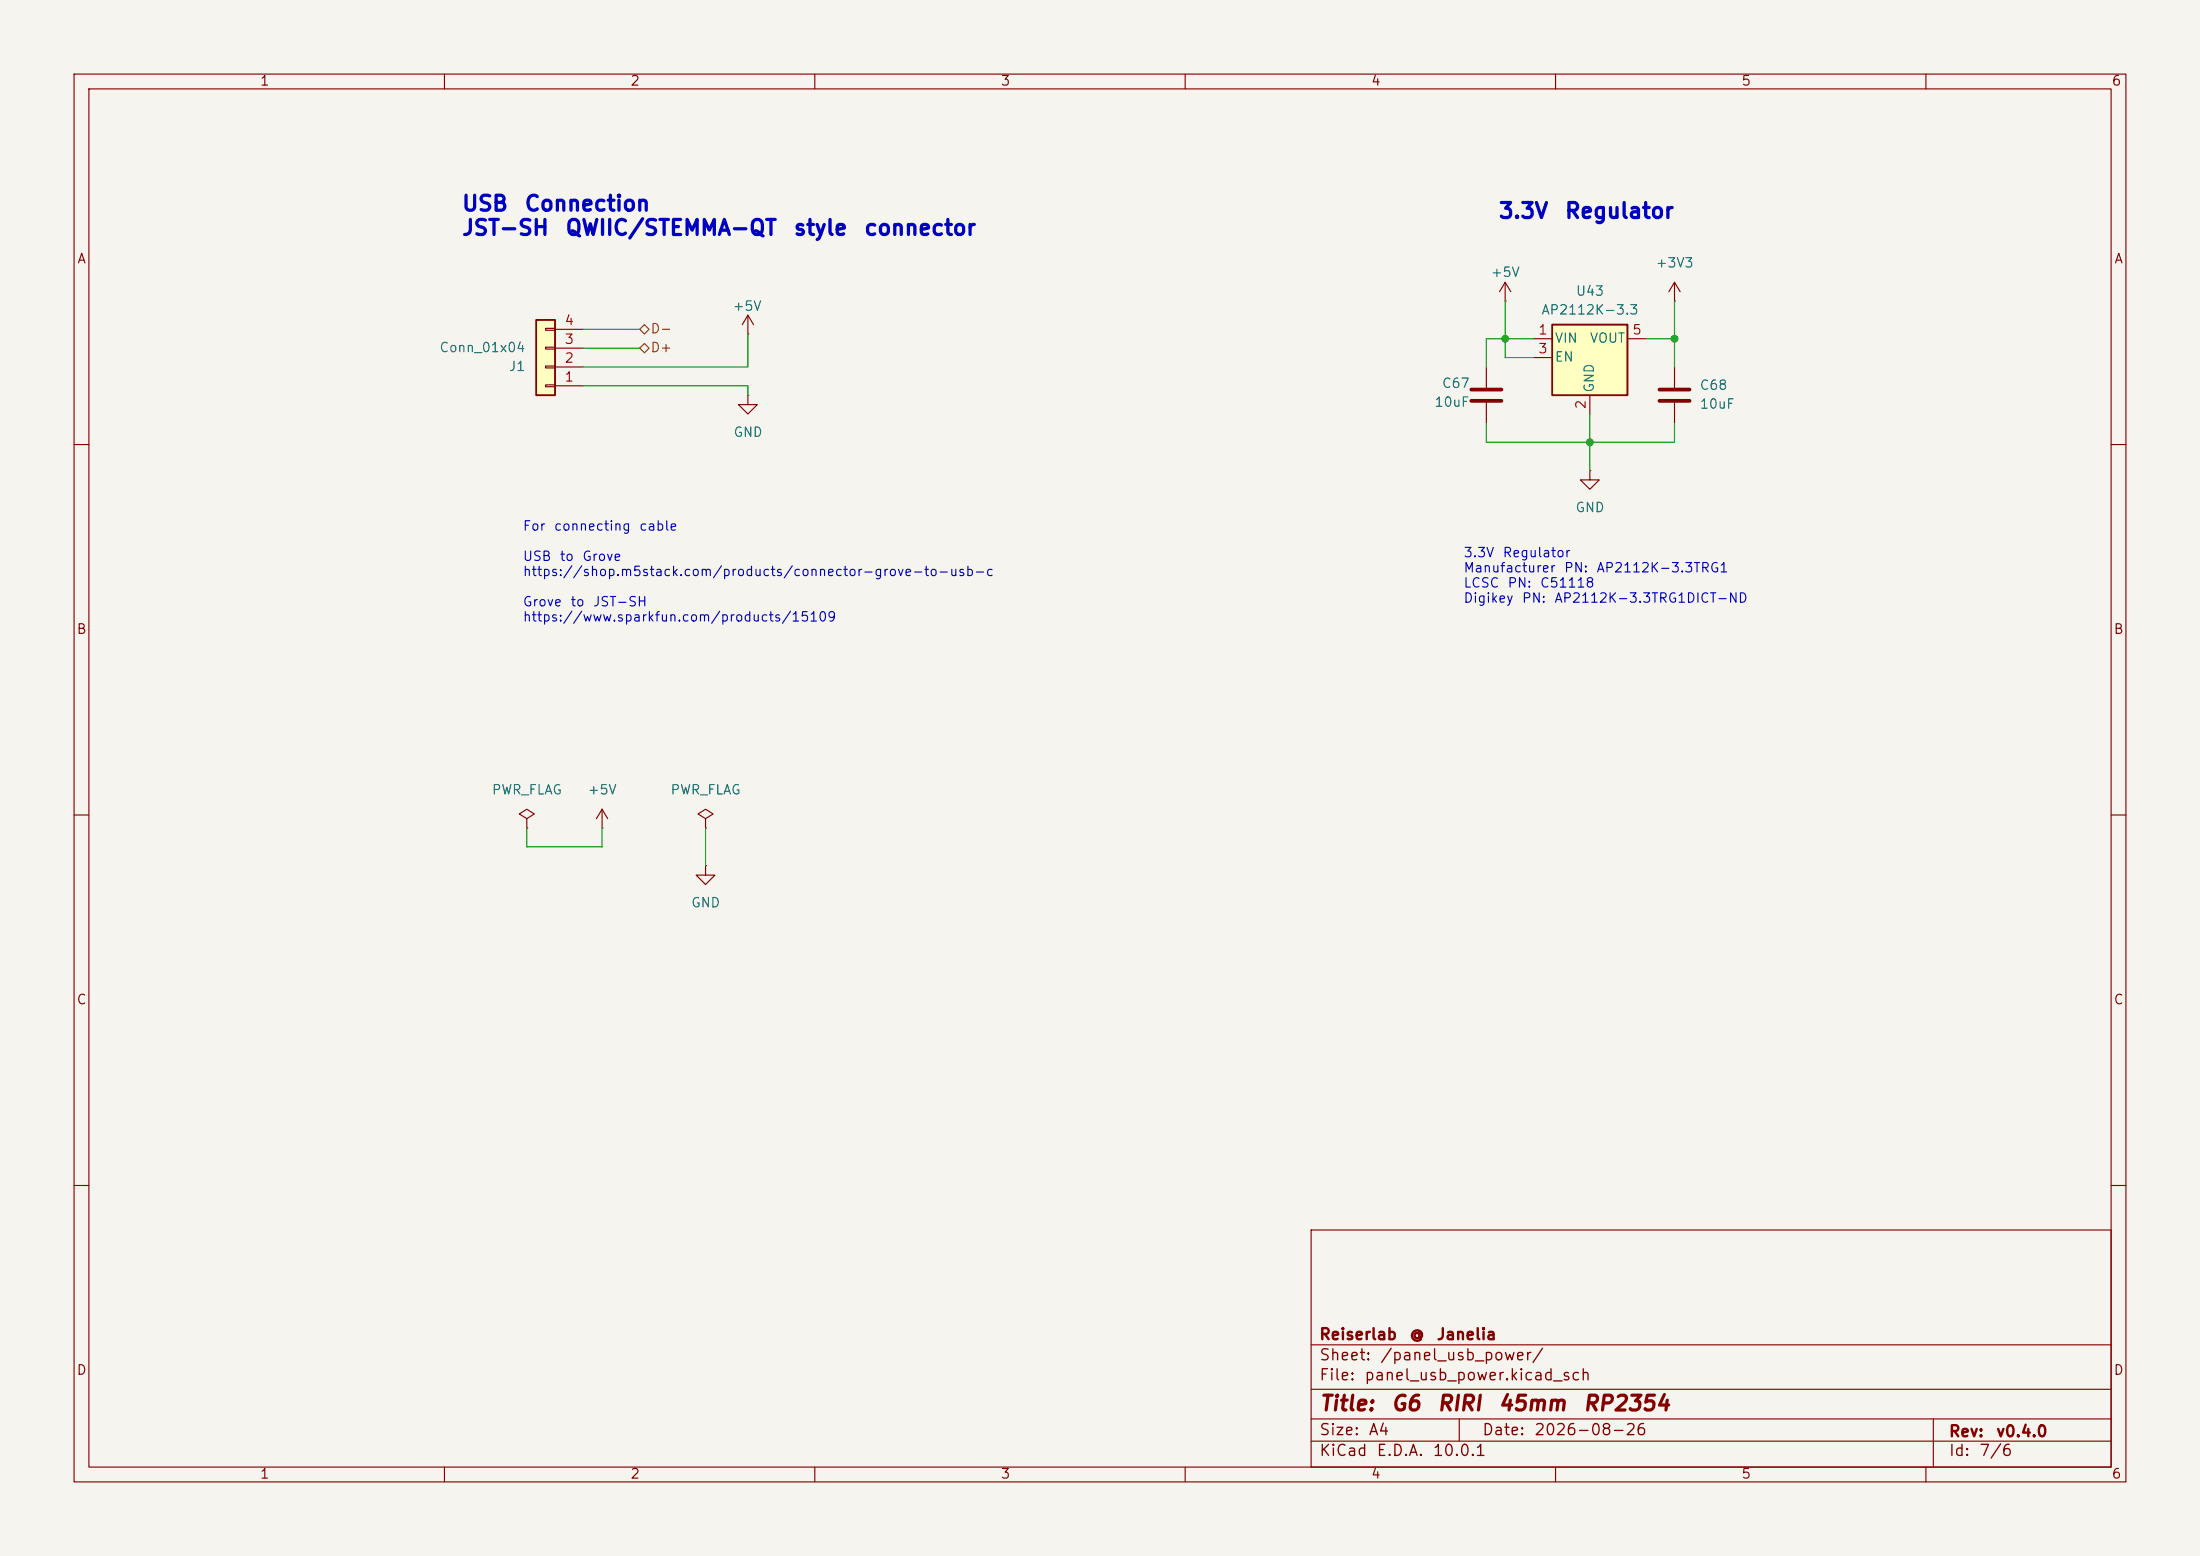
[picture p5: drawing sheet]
<svg xmlns="http://www.w3.org/2000/svg" width="297mm" height="210mm" viewBox="0 0 297 210" stroke-linecap="round" stroke-linejoin="round" font-family="sans-serif">
<path d="M0 0h297v210h-297z" fill="#f5f4ef" stroke="#f5f4ef" stroke-width=".14"/>
<g fill="none" stroke="#840000" stroke-width=".15">
<path d="M10 10h277v190h-277zM12 12h273v186h-273zM60 10v2M110 10v2M160 10v2M210 10v2M260 10v2M203.2 38.1l-.8 1.3M203.2 38.1l.8 1.3M203.2 38.1v2.5M226.1 38.1v2.5M226.1 38.1l.7 1.3"/>
<path d="M226.1 38.1l-.8 1.3M203.2 40.6h.1M226.1 40.6h.1M226.1 49.5v2.8M226.1 54.4v2.8M10 60h2M285 60h2M10 110h2M71.1 110.5l1-.6-1-.7-1 .7 1 .6v1.3M71.1 111.8h.1M81.3 111.8h.1M81.3 109.2l-.8 1.3"/>
<path d="M81.3 109.2l.7 1.3M81.3 109.2v2.6M95.2 116.8v1.3h1.3l-1.3 1.3-1.2-1.3h1.2M95.2 116.8h.1M95.2 110.5l1.1-.6-1.1-.7-1 .7 1 .6v1.3M95.2 111.8h.1M285 110h2M10 160h2M177 166h108v32h-108zM285 160h2M60 198v2M110 198v2"/>
<path d="M160 198v2M177 194.5h108M177 191.5h108M177 187.5h108M177 181.5h108M197 191.5v3M210 198v2M260 198v2M261 191.5v6.5"/>
</g>
<path d="M224 52.6h4.1M224 54.1h4.1" fill="none" stroke="#840000" stroke-width=".51"/>
<path d="M72.4 43.2h2.5v10.1h-2.5z" fill="#ffffc2"/>
<path d="M72.4 43.2h2.5v10.1h-2.5z" fill="none" stroke="#840000" stroke-width=".25"/>
<g fill="none" stroke="#840000" stroke-width=".15">
<path d="M73.7 51.9h1.2v.3h-1.2zM73.7 49.4h1.2v.3h-1.2zM73.7 46.9h1.2v.2h-1.2zM73.7 44.3h1.2v.3h-1.2zM74.9 52.1h3.8M74.9 49.5h3.8M74.9 47h3.8M74.9 44.5h3.8M101 45.1h.1M101 53.3v1.3h1.2l-1.2 1.3-1.3-1.3h1.3M101 53.3h.1M101 42.5l-.8 1.3"/>
<path d="M101 42.5l.7 1.3M101 42.5v2.6M200.7 49.5v2.8M200.7 54.4v2.8M214.6 63.5v1.3h1.3l-1.3 1.2-1.2-1.2h1.2M214.6 63.5h.1"/>
</g>
<path d="M198.6 52.6h4.1M198.6 54.1h4.1" fill="none" stroke="#840000" stroke-width=".51"/>
<path d="M209.5 43.8h10.2v9.5h-10.2z" fill="#ffffc2"/>
<path d="M209.5 43.8h10.2v9.5h-10.2z" fill="none" stroke="#840000" stroke-width=".25"/>
<path d="M207 45.7h2.5M207 48.3h2.5M214.6 53.3v2.6M219.7 45.7h2.5" fill="none" stroke="#840000" stroke-width=".15"/>
<path d="M86.4 47l.6-.6 .6 .6-.6 .6zM86.4 44.5l.6-.7 .6 .7-.6 .6z" fill="none" stroke="#725600" stroke-width=".15"/>
<path d="M78.7 52.1h22.3v1.2M78.7 44.5h7.7M78.7 47h7.7M101 45.1v4.4h-22.3M200.7 57.2v2.5h25.4v-2.5M203.2 40.6v7.7h3.8M207 45.7h-6.3v3.8M214.6 55.9v7.6M222.2 45.7h3.9M226.1 40.6v8.9M71.1 111.8v2.5h10.2v-2.5M95.2 111.8v5" fill="none" stroke="#009600" stroke-width=".15"/>
<g fill="#009600" stroke="#009600" stroke-width=".14">
<circle cx="214.6" cy="59.7" r=".46"/>
<circle cx="226.1" cy="45.7" r=".46"/>
<circle cx="203.2" cy="45.7" r=".46"/>
</g>
<g font-size="2" fill="#0000c2">
<text x="62.2" y="29">USB</text>
<text x="70.7" y="29">Connection</text>
<text x="202.2" y="30">3.3V</text>
<text x="211.1" y="30">Regulator</text>
<text x="62.2" y="32.3">JST-SH</text>
<text x="76.2" y="32.3">QWIIC/STEMMA-QT</text>
<text x="107" y="32.3">style</text>
<text x="116.5" y="32.3">connector</text>
</g>
<g font-size="2" fill="#840000">
<text x="178" y="190.9">Title:</text>
<text x="187.7" y="190.9">G6</text>
<text x="193.9" y="190.9">RIRI</text>
<text x="202.1" y="190.9">45mm</text>
<text x="213.6" y="190.9">RP2354</text>
</g>
<g font-size="1.5" fill="#840000">
<text x="178" y="184">Sheet:</text>
<text x="178" y="181.2">Reiserlab</text>
<text x="186.2" y="184">/panel_usb_power/</text>
<text x="190.2" y="181.2">@</text>
<text x="193.8" y="181.2">Janelia</text>
<text x="178" y="186.7">File:</text>
<text x="184.1" y="186.7">panel_usb_power.kicad_sch</text>
<text x="178" y="196.9">KiCad</text>
<text x="178" y="194.1">Size:</text>
<text x="184.7" y="194.1">A4</text>
<text x="185.7" y="196.9">E.D.A.</text>
<text x="193.3" y="196.9">10.0.1</text>
<text x="200" y="194.1">Date:</text>
<text x="207" y="194.1">2026-08-26</text>
<text x="263" y="194.3">Rev:</text>
<text x="263" y="196.9">Id:</text>
<text x="267.1" y="196.9">7/6</text>
<text x="269.4" y="194.3">v0.4.0</text>
</g>
<g font-size="1.3" fill="#840000">
<text x="35" y="11.9">1</text>
<text x="85" y="11.9">2</text>
<text x="135" y="11.9">3</text>
<text x="185" y="11.9">4</text>
<text x="235" y="11.9">5</text>
<text x="285" y="11.9">6</text>
<text x="10.3" y="35.9">A</text>
<text x="285.3" y="35.9">A</text>
<text x="10.3" y="85.9">B</text>
<text x="285.3" y="85.9">B</text>
<text x="10.3" y="135.9">C</text>
<text x="285.3" y="135.9">C</text>
<text x="10.3" y="185.9">D</text>
<text x="285.3" y="185.9">D</text>
<text x="35" y="199.9">1</text>
<text x="85" y="199.9">2</text>
<text x="135" y="199.9">3</text>
<text x="185" y="199.9">4</text>
<text x="235" y="199.9">5</text>
<text x="285" y="199.9">6</text>
</g>
<g font-size="1.3" fill="#006464">
<text x="201.2" y="37.7">+5V</text>
<text x="212.7" y="40.2">U43</text>
<text x="223.4" y="36.4">+3V3</text>
<text x="59.2" y="47.9">Conn_01x04</text>
<text x="98.8" y="42.3">+5V</text>
<text x="208" y="42.8">AP2112K-3.3</text>
<text x="209.8" y="46.6">VIN</text>
<text x="214.5" y="46.6">VOUT</text>
<text x="68.6" y="50.4">J1</text>
<text x="194.6" y="52.7">C67</text>
<text x="209.8" y="49.1">EN</text>
<text x="215.5" y="53.1" transform="rotate(-90 215.5 53.1)">GND</text>
<text x="229.4" y="52.9">C68</text>
<text x="98.9" y="59.3">GND</text>
<text x="193.6" y="55.2">10uF</text>
<text x="229.4" y="55.5">10uF</text>
<text x="212.6" y="69.4">GND</text>
<text x="66.3" y="107.5">PWR_FLAG</text>
<text x="79.2" y="107.5">+5V</text>
<text x="90.4" y="107.5">PWR_FLAG</text>
<text x="93.2" y="122.8">GND</text>
</g>
<g font-size="1.3" fill="#a90000">
<text x="76.1" y="46.7">3</text>
<text x="76.1" y="44.2">4</text>
<text x="207.6" y="45.5">1</text>
<text x="220.3" y="45.5">5</text>
<text x="76.1" y="51.8">1</text>
<text x="76.1" y="49.3">2</text>
<text x="207.6" y="48">3</text>
<text x="214.4" y="55.3" transform="rotate(-90 214.4 55.3)">2</text>
</g>
<g font-size="1.3" fill="#725600">
<text x="87.7" y="47.9">D+</text>
<text x="87.7" y="45.3">D-</text>
</g>
<g font-size="1.3" fill="#0000c2">
<text x="70.5" y="71.9">For</text>
<text x="74.7" y="71.9">connecting</text>
<text x="86.2" y="71.9">cable</text>
<text x="70.5" y="76">USB</text>
<text x="75.5" y="76">to</text>
<text x="78.5" y="76">Grove</text>
<text x="197.5" y="75.5">3.3V</text>
<text x="197.5" y="77.6">Manufacturer</text>
<text x="202.8" y="75.5">Regulator</text>
<text x="211.1" y="77.6">PN:</text>
<text x="215.4" y="77.6">AP2112K-3.3TRG1</text>
<text x="70.5" y="78.1">https://shop.m5stack.com/products/connector-grove-to-usb-c</text>
<text x="70.5" y="82.2">Grove</text>
<text x="76.9" y="82.2">to</text>
<text x="80" y="82.2">JST-SH</text>
<text x="197.5" y="79.6">LCSC</text>
<text x="197.5" y="81.7">Digikey</text>
<text x="203.4" y="79.6">PN:</text>
<text x="205.4" y="81.7">PN:</text>
<text x="207.8" y="79.6">C51118</text>
<text x="209.7" y="81.7">AP2112K-3.3TRG1DICT-ND</text>
<text x="70.5" y="84.2">https://www.sparkfun.com/products/15109</text>
</g>
</svg>
